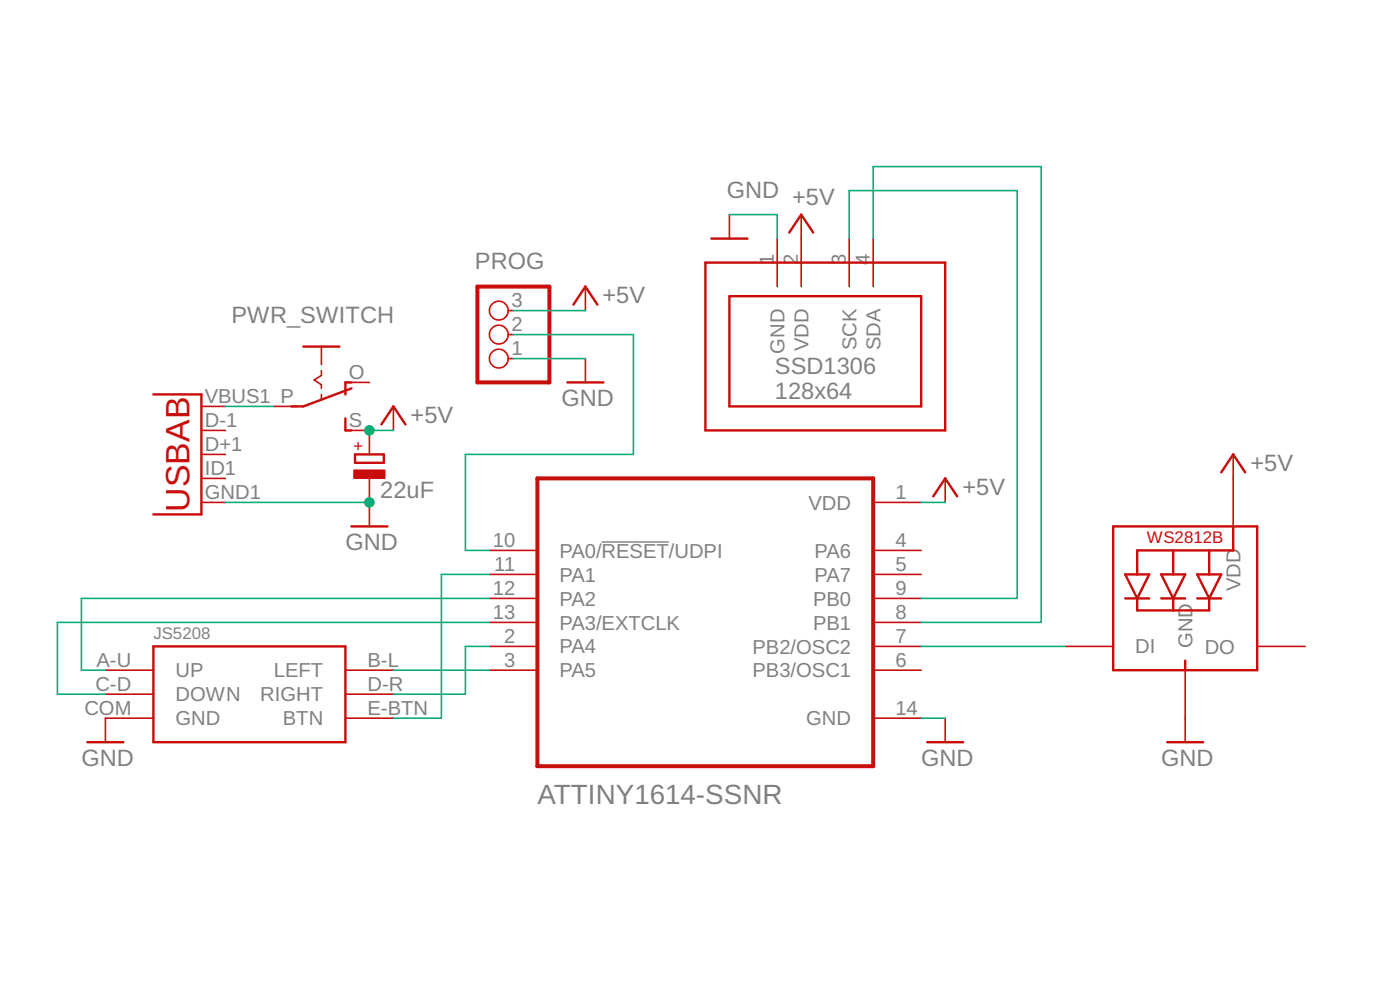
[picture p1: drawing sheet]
<svg xmlns="http://www.w3.org/2000/svg" width="148mm" height="105mm" viewBox="0 0 148 105" stroke-linecap="round" stroke-linejoin="round" font-family="sans-serif">
<path d="M63.7 57.4h7.1" fill="none" stroke="#808080" stroke-width=".15"/>
<path d="M50.5 30.3h7.6v10.2h-7.6zM56.9 50.6h35.5v30.5h-35.5z" fill="none" stroke="#c90d0c" stroke-width=".42"/>
<g fill="none" stroke="#c90d0c" stroke-width=".17">
<path d="M34 36.7v1.9M34 39.2v.5l-.7 .5 .7 .5v.4M53.8 38h.5M53.8 35.4h.5M53.8 32.9h.5M62 30.3v2.6M62 38v2.5M77.2 22.7v2.6M82.3 25.3v5M84.8 22.7v7.6M89.9 25.3v5M92.4 25.3v5"/>
<path d="M21.3 53.2h2.6M21.3 48.1h2.6M21.3 45.6h2.6M21.3 50.6h2.6M21.3 43h2.6M28.9 43h2.6M34 41.7v.7M36.6 45.6h2.5v2.5M36.6 40.5h2.5M39.1 50.6v5.1M41.6 43v2.6M51.8 58.3h5.1"/>
<path d="M92.4 58.3h5.1M92.4 53.2h5.1M100 50.6v2.6M130.5 48.1v7.6M11.2 70.9h5M11.2 73.5h5M16.2 76h-5v2.5M36.6 70.9h5M36.6 76h5M36.6 73.5h5M51.8 60.8h5.1M51.8 63.3h5.1"/>
<path d="M51.8 65.9h5.1M51.8 68.4h5.1M51.8 70.9h5.1M92.4 60.8h5.1M92.4 63.3h5.1M92.4 65.9h5.1M92.4 68.4h5.1M92.4 70.9h5.1M92.4 76h5.1M100 76v2.5M112.7 68.4h5.1M125.4 70.9v7.6"/>
<path d="M133.1 68.4h5"/>
<circle cx="52.8" cy="35.4" r=".99"/>
<circle cx="52.8" cy="32.9" r=".99"/>
<circle cx="52.8" cy="38" r=".99"/>
</g>
<g fill="none" stroke="#c90d0c" stroke-width=".25">
<path d="M32.1 36.7h3.8M60.7 32.2l1.3-1.9 1.2 1.9M74.7 27.8h25.3v17.8h-25.3zM75.3 25.3h3.8M77.2 31.3h20.3v11.7h-20.3zM83.5 24.6l1.3-1.9 1.3 1.9M16.2 41.7h5.1v12.7h-5.1M36.6 44.3v1.3h.6M37.2 41.1l-5.1 1.9h-1.3M37.2 40.5h-.6v1.2M37.2 55.7h3.8M37.6 48.1h3v.9h-3z"/>
<path d="M40.4 44.9l1.2-1.9 1.3 1.9M60 40.5h3.9M98.8 52.5l1.2-1.9 1.3 1.9M117.8 55.7h15.3v15.2h-15.3zM124.2 58.3v2.5M128 58.3v2.5M129.2 50l1.3-1.9 1.3 1.9M130.5 55.7v2.6h-10.1v2.5M9.2 78.5h3.9M16.2 68.4h20.4v10.1h-20.4zM98.1 78.5h3.8M119.1 60.8h2.5l-1.2 2.5z"/>
<path d="M119.1 63.3h2.5M120.4 63.3v1.3h7.6v-1.3M122.9 60.8h2.5l-1.2 2.5zM122.9 63.3h2.5M123.5 78.5h3.8M124.2 63.3v1.3M125.4 69.9v1M126.7 60.8h2.5l-1.2 2.5zM126.7 63.3h2.5"/>
</g>
<path d="M37.4 49.7h3.3v.9h-3.3z" fill="#c90d0c" stroke="#c90d0c" stroke-width=".11"/>
<g fill="none" stroke="#0dab76" stroke-width=".17">
<path d="M54.3 38h7.7M54.3 32.9h7.7M54.3 35.4h12.7v12.7h-17.7v10.2h2.5M77.2 22.7h5.1v2.6M89.9 25.3v-5.1h17.8v43.1h-10.2M92.4 25.3v-7.7h17.8v48.3h-12.7M23.9 43h5M23.9 53.2h15.2M39.1 45.6h2.5M97.5 53.2h2.5M41.6 70.9h10.2M51.8 60.8h-5.1v15.2h-5.1"/>
<path d="M51.8 68.4h-2.5v5.1h-7.7M51.8 65.9h-45.7v7.6h5.1M51.8 63.3h-43.2v7.6h2.6M97.5 76h2.5M97.5 68.4h15.2"/>
</g>
<g fill="#0dab76" stroke="#0dab76" stroke-width=".11">
<circle cx="39.1" cy="53.2" r=".51"/>
<circle cx="39.1" cy="45.6" r=".51"/>
</g>
<text font-size="3.6" fill="#c90d0c" x="20" y="54.2" transform="rotate(-90 20 54.2)">USBAB</text>
<text font-size="2.9" fill="#808080" x="56.9" y="85.1">ATTINY1614-SSNR</text>
<g font-size="2.5" fill="#808080">
<text x="76.9" y="20.9">GND</text>
<text x="83.8" y="21.7">+5V</text>
<text x="50.3" y="28.4">PROG</text>
<text x="24.5" y="34.1">PWR_SWITCH</text>
<text x="63.8" y="32.1">+5V</text>
<text x="82" y="39.6">SSD1306</text>
<text x="43.5" y="44.8">+5V</text>
<text x="59.4" y="43">GND</text>
<text x="82" y="42.3">128x64</text>
<text x="40.2" y="52.7">22uF</text>
<text x="101.9" y="52.4">+5V</text>
<text x="132.3" y="49.9">+5V</text>
<text x="36.6" y="58.2">GND</text>
<text x="8.6" y="81.1">GND</text>
<text x="97.5" y="81.1">GND</text>
<text x="122.9" y="81.1">GND</text>
</g>
<g font-size="2.1" fill="#808080">
<text x="81.9" y="28" transform="rotate(-90 81.9 28)">1</text>
<text x="84.4" y="28" transform="rotate(-90 84.4 28)">2</text>
<text x="89.5" y="28" transform="rotate(-90 89.5 28)">3</text>
<text x="92.1" y="28" transform="rotate(-90 92.1 28)">4</text>
<text x="54.1" y="35">2</text>
<text x="54.1" y="32.5">3</text>
<text x="36.9" y="40.1">O</text>
<text x="54.1" y="37.6">1</text>
<text x="83" y="37.4" transform="rotate(-90 83 37.4)">GND</text>
<text x="85.6" y="37.2" transform="rotate(-90 85.6 37.2)">VDD</text>
<text x="90.6" y="37" transform="rotate(-90 90.6 37)">SCK</text>
<text x="93.2" y="37" transform="rotate(-90 93.2 37)">SDA</text>
<text x="21.7" y="47.7">D+1</text>
<text x="21.7" y="45.2">D-1</text>
<text x="21.7" y="42.7">VBUS1 P</text>
<text x="36.9" y="45.2">S</text>
<text x="21.7" y="52.8">GND1</text>
<text x="21.7" y="50.3">ID1</text>
<text x="85.6" y="53.9">VDD</text>
<text x="94.8" y="52.8">1</text>
<text x="52.2" y="57.9">10</text>
<text x="59.2" y="59">PA0/RESET/UDPI</text>
<text x="86.2" y="59">PA6</text>
<text x="94.8" y="57.9">4</text>
<text x="52.2" y="63">12</text>
<text x="52.2" y="65.5">13</text>
<text x="52.3" y="60.4">11</text>
<text x="59.2" y="61.5">PA1</text>
<text x="59.2" y="64.1">PA2</text>
<text x="86.1" y="64.1">PB0</text>
<text x="86.2" y="61.5">PA7</text>
<text x="94.8" y="60.4">5</text>
<text x="94.8" y="63">9</text>
<text x="94.8" y="65.5">8</text>
<text x="131.3" y="62.6" transform="rotate(-90 131.3 62.6)">VDD</text>
<text x="10.2" y="70.6">A-U</text>
<text x="18.6" y="71.7">UP</text>
<text x="29" y="71.7">LEFT</text>
<text x="38.9" y="70.6">B-L</text>
<text x="53.3" y="68">2</text>
<text x="53.3" y="70.6">3</text>
<text x="59.2" y="66.6">PA3/EXTCLK</text>
<text x="59.2" y="69.2">PA4</text>
<text x="59.2" y="71.7">PA5</text>
<text x="79.6" y="69.2">PB2/OSC2</text>
<text x="79.6" y="71.7">PB3/OSC1</text>
<text x="86.1" y="66.6">PB1</text>
<text x="94.8" y="68">7</text>
<text x="94.8" y="70.6">6</text>
<text x="120.2" y="69.2">DI</text>
<text x="126.2" y="68.6" transform="rotate(-90 126.2 68.6)">GND</text>
<text x="127.5" y="69.2">DO</text>
<text x="8.9" y="75.7">COM</text>
<text x="10.1" y="73.1">C-D</text>
<text x="18.6" y="74.2">DOWN</text>
<text x="18.6" y="76.8">GND</text>
<text x="27.6" y="74.2">RIGHT</text>
<text x="29.9" y="76.8">BTN</text>
<text x="38.9" y="73.1">D-R</text>
<text x="38.9" y="75.7">E-BTN</text>
<text x="85.3" y="76.8">GND</text>
<text x="94.8" y="75.7">14</text>
</g>
<g font-size="1.8" fill="#c90d0c">
<text x="38.5" y="47.7" transform="rotate(-90 38.5 47.7)">+</text>
<text x="121.4" y="57.5">WS2812B</text>
</g>
<text font-size="1.8" fill="#808080" x="16.2" y="67.6">JS5208</text>
</svg>
